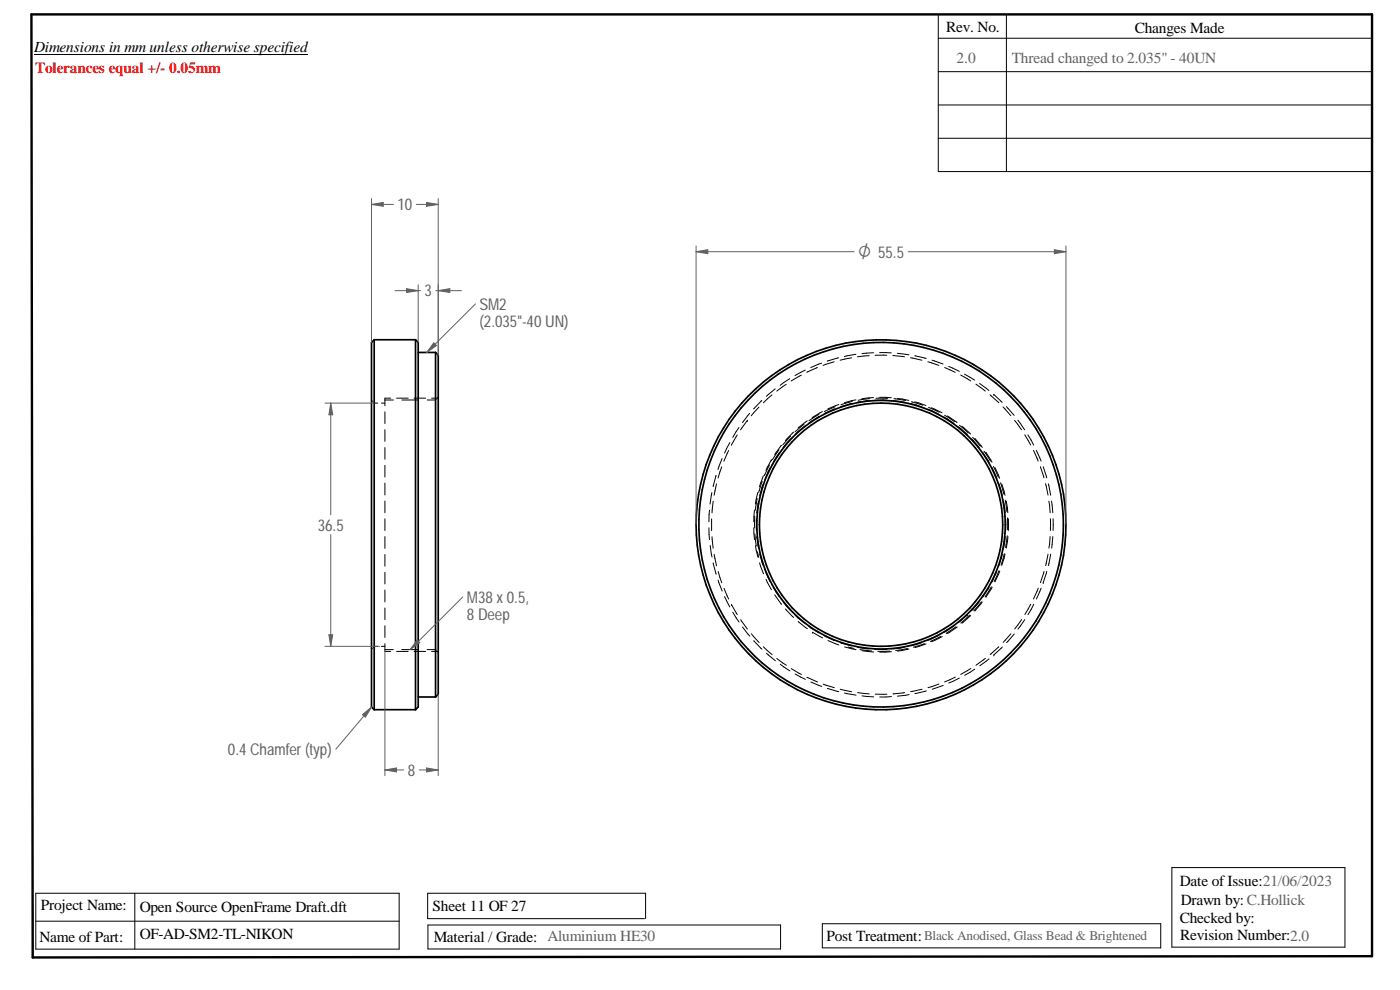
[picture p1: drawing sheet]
<svg xmlns="http://www.w3.org/2000/svg" width="420mm" height="297mm" viewBox="0 0 420 297" stroke-linecap="round" stroke-linejoin="round" font-family="sans-serif">
<path d="M9.4 4.3h402.4v282.6l-402 .4z" fill="none" stroke="#000" stroke-width=".72"/>
<g fill="none" stroke="#000" stroke-width=".3">
<path d="M10.2 16.4h82.2M281.6 11.5h130.2M281.6 4.3v47.2h130.2M302 4.3v47.2M281.6 21.5h130.2M281.6 31.5h130.2M281.6 41.5h130.2M115.5 119.8v2M117.3 119.5l-1.8 .1M119 119.5h3.5M124.3 119.5h3.5M131 119.7l-.3 .3h-2.5"/>
<path d="M131.5 119.2l-.2 .2-1.8 .1M231.7 118.5l-2.6 2.4M232.7 116.7l-2.7 2.2M236 115.3l-2.9 2M237 113.6l-2.9 2M240.5 112.6l-3.1 1.7M241.7 111l-3.1 1.7M245.3 110.3l-3.2 1.4M246.6 109l-3.3 1.3M250.3 108.5l-3.3 1.1M251.7 107.4l-3.4 .9M255.6 107.4l-3.5 .7"/>
<path d="M256.9 106.3l-3.5 .7M256.9 120l-3.5 .8M260.8 106.7l-3.5 .4M261.1 119.6l-3.6 .5M262.2 105.8l-3.5 .3M262.2 119.3l-3.6 .3M262.6 106.6h3.5M264 105.8l3.5 .1M264 119.2l3.5 .1M266.4 119.5h-3.5M268 106.7l3.5 .4M268.3 119.6l3.5 .6"/>
<path d="M269.3 106l3.5 .5M269.3 119.5l3.4 .6M273.3 107.4l3.4 .7M274.6 106.8l3.3 .8M278.5 108.5l3.3 1.1M279.7 108.1l3.3 1.1M283.5 110.3l3.2 1.4M284.7 109.9l3.2 1.5M288.3 112.5l3 1.8M289.5 112.3l3 1.7M292.9 115.3l2.8 2M294 115.1l2.8 2.1"/>
<path d="M297.1 118.4l2.7 2.4M298.2 118.3h.1M298.3 118.4l2.5 2.3M111.5 120.1l.3 .3M112.1 120.7l.2 .2h1.1M114.5 120.9h1M115.5 123.6v3.5M115.5 128.9v3.5M115.5 134.3v3.5M115.5 139.6v3.5M115.5 120h2.6M120.6 120h5"/>
<path d="M216.7 137.6l-1.2 3.3M218.7 135.2l-1.5 3.2M219 132.8l-1.5 3.1M221.3 130.5l-1.8 3.1M221.8 128.3l-1.9 2.9M224.3 126.1h.1M224.3 126.1l-2.1 2.9M225 124l-2.2 2.8M227.8 122.1l-2.3 2.7M228.6 120.1l-2.4 2.6M231 139.5l-1.6 3.2M231.5 138h.1"/>
<path d="M231.5 138l-1.6 3.1M233.8 135l-2 2.9M233.9 135.8l-1.9 2.9M234.5 133.6l-2 2.8M237.3 130.9l-2.4 2.6M237.3 131.7l-2.3 2.6M238.2 129.7l-2.5 2.5M241.2 128.1l-2.6 2.2M241.3 127.3l-2.7 2.3M242.3 126.3l-2.8 2.1M243.8 125.3h.1M245.7 125h.1"/>
<path d="M245.7 125l-3 2M245.8 124.3l-3 1.9M246.8 123.5l-3 1.7M250.6 122.7l-3.3 1.4M250.6 122l-3.2 1.5M251.7 121.4l-3.3 1.3M255.6 121.1l-3.3 .9M255.8 120.4l-3.4 1M260.9 120.2l-3.5 .4M262.7 120.1h3.5M268 120.2l3.6 .5M273.3 121.1l3.4 1"/>
<path d="M273.5 120.6l3.4 1M274.5 120.6l3.4 1.1M278.4 122.7l3.2 1.5M278.7 122.2l3.2 1.5M279.6 122.3l3.1 1.6M283.2 125.1l3 1.9M283.5 124.6l3 1.9M284.3 124.8l2.9 1.9M287.6 128.1l2.7 2.3M287.9 127.6l2.7 2.3M288.7 127.9l2.6 2.3M291.6 131.7l2.3 2.6"/>
<path d="M291.9 131.2l2.3 2.7M292.6 131.5l2.2 2.7M295 135.8l1.9 3M295.3 135.4l2 2.9M295.9 135.7l1.8 3M298.1 140l1.5 3.2M301 122.1l2.3 2.6M302 122l2.4 2.6M304.5 126.1l2.1 2.8M305.5 126.1l2 2.8M307.5 130.5l1.8 3M308.5 130.5l1.7 3"/>
<path d="M310.2 135.1l1.4 3.2M311 135.1l1.5 3.2M115.5 144.9v3.6M115.5 150.3v3.5M115.5 155.7v3.5M212.8 158.4l.1 3.5M212.9 153.1l-.1 3.4M213.6 155.7v3.5M213.6 147.8l-.5 3.5M214 150.4l-.3 3.5M214.9 142.6l-.9 3.4M215 145.2l-.7 3.4"/>
<path d="M216.6 140.1l-1.1 3.3M226.2 158.4l.2 3.5M226.4 153l-.2 3.5M226.5 154.9v3.5M227 155.7v3.5M227.2 149.6l-.5 3.5M227.4 147.8l-.7 3.5M227.7 150.4l-.6 3.5M228.8 144.4l-1.1 3.4M229.1 145.2l-1.1 3.4M229.1 142.7l-1.2 3.3M231.1 140.3l-1.5 3.2"/>
<path d="M297.8 140.4l1.4 3.2M298.6 140.3l1.4 3.2M299.8 145.3l1 3.4M300.3 144.9l1 3.4M300.6 145.2l1 3.4M301.2 150.5l.5 3.4M301.7 150.1l.5 3.4M301.8 155.7v3.5M302 150.4l.5 3.4M302.4 155.4v3.5M302.6 155.7v3.5M312.2 140l1.1 3.4"/>
<path d="M313.1 140l1 3.4M313.8 145.1l.7 3.4M314.6 145.2l.7 3.4M314.8 150.4l.4 3.4M315.2 155.7v3.5M315.6 150.4l.4 3.4M316 155.7v3.5M115.5 161v3.5M115.5 166.4v3.5M115.5 171.7v3.5M115.5 177v3.6M213.1 163.7l.6 3.4"/>
<path d="M213.7 161l.3 3.5M214 168.9l.9 3.4M214.3 166.3l.7 3.5M215.5 174l1.2 3.3M215.6 171.5l1 3.3M217.3 176.5l1.4 3.2M217.5 179l1.5 3.1M226.6 160.3l.4 3.5M226.7 163.7l.7 3.4M227.1 161l.6 3.5M227.3 165.6l.4 1.7M228 168.9l1.1 3.3"/>
<path d="M228 166.3l1.1 3.4M229.7 171.4l1.5 3.2M229.9 173.8l1.6 3.2M232 176.2l1.9 3M232.5 178.5l2.1 2.9M296.8 176.1l-1.9 3M297.5 176.1l-1.9 3M297.8 176.2l-1.9 3M299.2 171.4l-1.5 3.2M299.8 171.2l-1.4 3.3M300 171.4l-1.4 3.2M300.8 166.3l-1 3.3"/>
<path d="M301.4 166.1l-1 3.4M301.6 166.2l-1 3.4M301.7 161l-.5 3.5M302.3 160.7l-.5 3.6M302.5 161l-.5 3.5M311.6 176.5l-1.4 3.2M312.5 176.5l-1.4 3.2M313.1 174.8h.1M313.3 171.4l-1.1 3.4M314.1 171.4l-1 3.4M314.5 166.3l-.7 3.4M315.2 161l-.4 3.5"/>
<path d="M315.3 166.3l-.7 3.4M316 161l-.4 3.5M111.7 194.5l-.2 .2M113.3 193.9h-1l-.3 .3M114.5 193.9h1M115.5 182.4v3.5M115.5 187.7v3.6M115.5 193.1v1.9M115.5 194.9h2.5M115.5 195.2v.3h1.8M119 195.5h3.5M120.6 194.9h5"/>
<path d="M124.3 195.5h3.5M128.2 194.9h2.5l.2 .2M129.5 195.5h1.8M131.2 195.4l.3 .3M219.5 181.4h.1M219.5 181.4l1.8 3M219.9 183.7l1.9 2.9M222.3 185.9l2 2.9M222.8 188.1l2.2 2.8M225.5 190.2l2.3 2.6M226.2 192.2l2.5 2.6M229.1 194.1l2.6 2.3"/>
<path d="M230 196l2.7 2.2M233.1 197.6l2.9 2M234.2 199.3l2.9 2M235 180.6l2.3 2.7M235.7 182.7l2.5 2.6M238.6 184.6l2.7 2.3M239.6 186.5l2.7 2.1M242.7 188l3 1.9M243.8 189.7l3.1 1.7M243.8 189.7h.1M247.3 190.7l3.2 1.5M248.5 192.2l3.2 1.3"/>
<path d="M252.2 192.8l3.4 1M253.5 194.1l3.4 .8M254.6 194.1l1.7 .5M257.4 194.2l3.4 .5M258.1 194.9l3.5 .4M258.7 195.2l3.5 .4M266.2 194.8l-3.5 .1M267 195.4h-3.6M267.5 195.5l-3.5 .2M271.5 194.2l-3.5 .5M272.3 194.6l-3.5 .6M272.3 194.6h.1"/>
<path d="M272.8 194.7l-3.4 .7M276.7 192.8l-3.4 1M277.4 193.1l-3.3 1.1M277.9 193.2l-3.3 1.1M281.6 190.7l-3.2 1.5M282.4 190.9l-3.2 1.5M282.8 191l-3.2 1.5M286.1 188l-2.9 1.8M286.9 188l-2.9 2M287.3 188.1l-3 2M290.2 184.6l-2.6 2.2M290.3 184.5h.1"/>
<path d="M291 184.6l-2.6 2.3M291.3 184.7l-2.6 2.3M293.9 180.6l-2.4 2.7M294.5 180.6l-2.2 2.7M294.8 180.6l-2.2 2.7M295.7 197.5l-2.8 2.1M296.8 197.7l-2.8 2.1M298.3 196.5h.1M299.8 194.1l-2.6 2.3M300.8 194.1l-2.5 2.4M303.4 190.2l-2.3 2.5M304.4 190.2l-2.3 2.6"/>
<path d="M306.6 185.9l-2.1 2.8M307.5 185.9l-2 2.9M309.3 181.3l-1.7 3.1M310.2 181.3l-1.7 3.1M237.5 200.6l3 1.8M238.6 202.2l3.1 1.6M242.1 203.2l3.3 1.4M243.4 204.6l3.2 1.4M247 205.3l3.4 1M248.3 206.5l3.4 1M252.2 206.8l3.4 .8M253.4 207.9l3.5 .7"/>
<path d="M257.4 207.8l3.5 .4M258.7 208.8l3.5 .3M262.7 208.3h3.5M267.5 209l-3.5 .1M271.5 207.8l-3.5 .4M272.8 208.4l-3.5 .5M276.7 206.8l-3.4 .7M278 207.3l-3.4 .8M281.8 205.2l-3.3 1.1M283.1 205.7l-3.3 1.1M286.7 203.2l-3.2 1.4M287.9 203.5l-3.2 1.4"/>
<path d="M291.4 200.6l-3.1 1.8M292.5 200.8l-3 1.8M411.8 213.6v36.4M9.8 271.3v16M10.7 276.4h109.1M10.7 268h109.1v16.8h-109.1zM40.5 268v16.8M128.4 277.5h105.9v7.2h-105.9zM193.4 275.6h-65.1v-7.6h65.4v7.6M246.8 277.2h101.5v7.2h-101.5zM351.7 260.3h51.9v23.9h-51.9z"/>
</g>
<g fill="none" stroke="#000" stroke-width=".51">
<path d="M112.3 101.9l-.8 .8v109.4l.8 .8M112.3 101.9v111M112.3 101.9h12.4M124.7 101.9l.8 .8v109.4l-.8 .8M124.7 101.9v111M125.5 105.7h5.2M130.7 105.7l.8 .9v101.7l-.8 .8M130.7 105.7v103.4M112.3 212.9h12.4M125.5 209.1h5.2"/>
<circle cx="264.4" cy="157.4" r="37.3"/>
<circle cx="264.4" cy="157.4" r="36.5"/>
<circle cx="264.4" cy="157.5" r="55.5"/>
<circle cx="264.4" cy="157.4" r="54.7"/>
</g>
<path d="M208.9 73.8v83.6M316.4 74.9l3.5 .6-3.5 .6zM319.9 73.8v83.6" fill="none" stroke="#606060" stroke-width=".3"/>
<path d="M316.4 74.9l3.5 .6-3.5 .6z" fill="#606060"/>
<path d="M208.9 75.5l3.5-.6v1.2z" fill="none" stroke="#606060" stroke-width=".3"/>
<path d="M208.9 75.5l3.5-.6v1.2z" fill="#606060"/>
<path d="M208.9 75.5h47.4M272.5 75.5h47.4M97.5 120.9h14.8M99.3 120.9l.6 3.6h-1.2zM97.5 193.9h16.4" fill="none" stroke="#606060" stroke-width=".3"/>
<path d="M99.3 120.9l.6 3.6h-1.2z" fill="#606060"/>
<path d="M98.7 190.5h1.2l-.6 3.4z" fill="none" stroke="#606060" stroke-width=".3"/>
<path d="M98.7 190.5h1.2l-.6 3.4z" fill="#606060"/>
<path d="M111.5 59.6v43.1M131.5 59.6v47M111.5 61.3l3.5-.6v1.2zM99.3 120.9v33.6M99.3 160.4v33.5" fill="none" stroke="#606060" stroke-width=".3"/>
<path d="M111.5 61.3l3.5-.6v1.2z" fill="#606060"/>
<path d="M128 60.7l3.5 .6-3.5 .6z" fill="none" stroke="#606060" stroke-width=".3"/>
<path d="M128 60.7l3.5 .6-3.5 .6z" fill="#606060"/>
<path d="M111.5 61.3h6.6M125 61.3h6.5M142.7 91.2l-14.6 14.5" fill="none" stroke="#606060" stroke-width=".3"/>
<path d="M130.2 102.9l.8 .8-2.9 2z" fill="#606060"/>
<path d="M130.2 102.9l.8 .8-2.9 2zM138.9 179.1l-15.8 15.8" fill="none" stroke="#606060" stroke-width=".3"/>
<path d="M125.2 192l.8 .8-2.9 2.1z" fill="#606060"/>
<path d="M125.5 85.4v17.3M131.5 87.2l3.5-.6v1.2zM131.5 85.4v21.2M125.2 192l.8 .8-2.9 2.1z" fill="none" stroke="#606060" stroke-width=".3"/>
<path d="M131.5 87.2l3.5-.6v1.2z" fill="#606060"/>
<path d="M122 86.6l3.5 .6-3.5 .6z" fill="none" stroke="#606060" stroke-width=".3"/>
<path d="M122 86.6l3.5 .6-3.5 .6z" fill="#606060"/>
<path d="M118.5 87.2h7.7M130.8 87.2h7.7M115.5 194.9v37.8M131.5 208.3v24.4M115.5 231l3.5-.6v1.2z" fill="none" stroke="#606060" stroke-width=".3"/>
<path d="M115.5 231l3.5-.6v1.2z" fill="#606060"/>
<path d="M128 230.4l3.5 .6-3.5 .6z" fill="none" stroke="#606060" stroke-width=".3"/>
<path d="M128 230.4l3.5 .6-3.5 .6z" fill="#606060"/>
<path d="M111.5 212.1l-10.7 12.7M115.5 231h5.6M125.8 231h5.7" fill="none" stroke="#606060" stroke-width=".3"/>
<path d="M108.8 214.4l2.7-2.3-1.8 3.1z" fill="#606060"/>
<path d="M108.8 214.4l2.7-2.3-1.8 3.1z" fill="none" stroke="#606060" stroke-width=".3"/>
<text font-size="5.4" fill="#606060" x="257.5" y="77.3">O 55.5</text>
<g font-size="4.9" fill="#606060">
<text x="119.3" y="63.1">10</text>
<text x="127.4" y="88.9">3</text>
<text x="143.9" y="92.9">SM2</text>
<text x="143.9" y="98.2">(2.035&quot;-40 UN)</text>
<text x="95.4" y="159.2">36.5</text>
<text x="140.1" y="180.8">M38 x 0.5,</text>
<text x="140.1" y="186.1">8 Deep</text>
<text x="68.4" y="226.5">0.4 Chamfer (typ)</text>
<text x="122.4" y="232.7">8</text>
</g>
<g font-size="4.6">
<text x="284" y="9.6">Rev. No.</text>
<text x="340.6" y="9.9">Changes Made</text>
<text x="10.2" y="15.7">Dimensions in mm unless otherwise specified</text>
<text x="354.1" y="265.7">Date of Issue:21/06/2023</text>
<text x="12.3" y="273.1">Project Name:</text>
<text x="41.9" y="273.7">Open Source OpenFrame Draft.dft</text>
<text x="129.8" y="273.4">Sheet 11 OF 27</text>
<text x="354.4" y="271.4">Drawn by: C.Hollick</text>
<text x="41.9" y="281.9">OF-AD-SM2-TL-NIKON</text>
<text x="354.1" y="276.9">Checked by:</text>
<text x="11.9" y="282.7">Name of Part:</text>
<text x="130.2" y="282.6">Material / Grade: Aluminium HE30</text>
<text x="248" y="282.2">Post Treatment:</text>
<text x="354.2" y="282.2">Revision Number:2.0</text>
</g>
<text font-size="4.6" fill="#f00" x="10.5" y="21.9">Tolerances equal +/- 0.05mm</text>
<g font-size="4.6" fill="#606060">
<text x="287.1" y="18.8">2.0</text>
<text x="303.7" y="18.9">Thread changed to 2.035&quot; - 40UN</text>
</g>
<text font-size="4" fill="#606060" x="277.3" y="281.9">Black Anodised, Glass Bead &amp; Brightened</text>
</svg>
